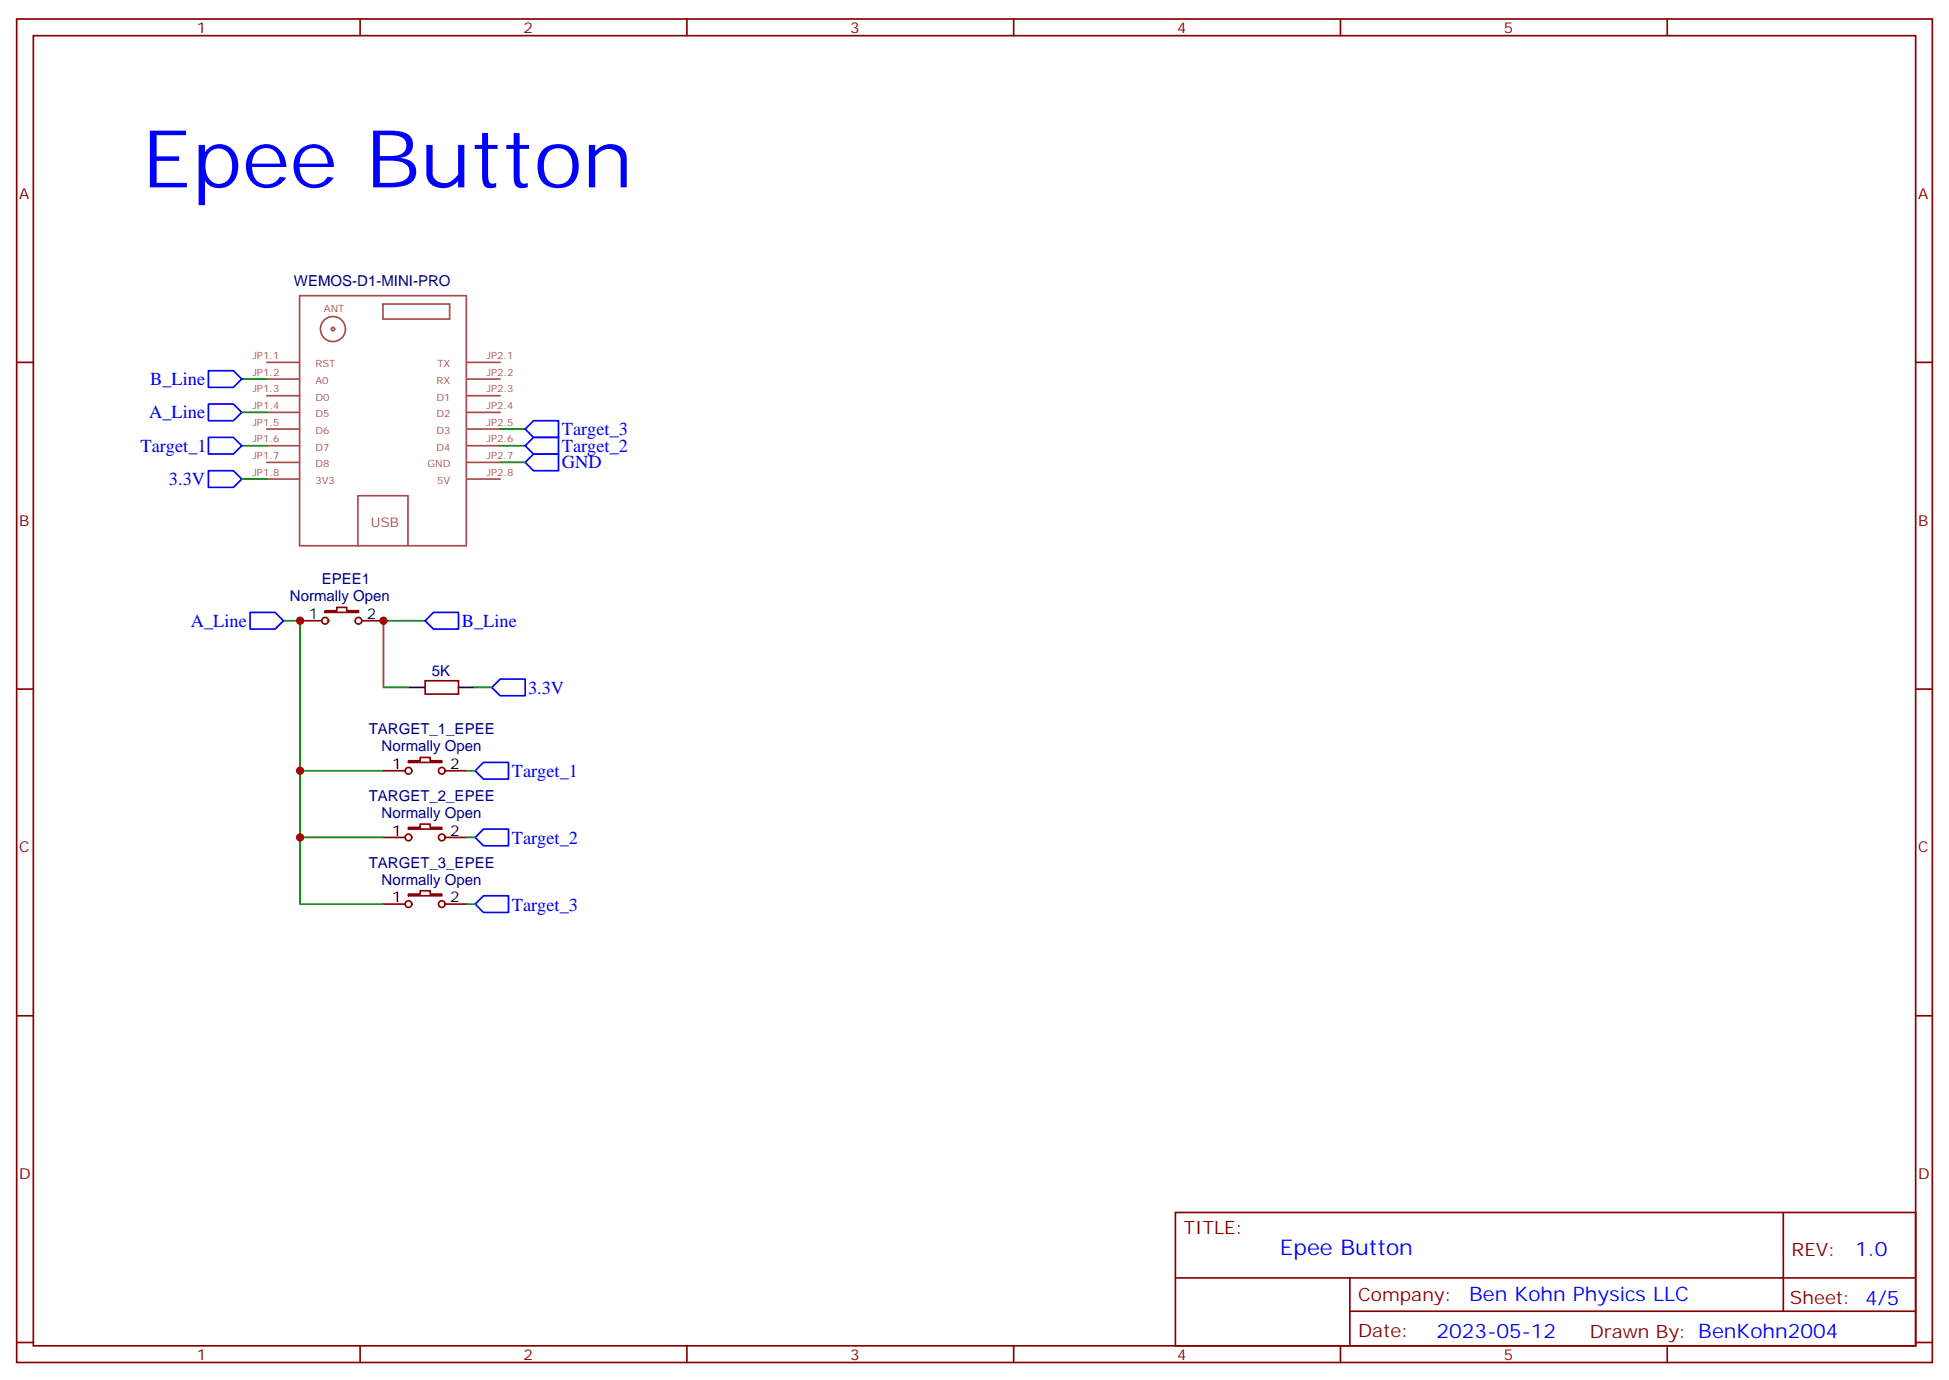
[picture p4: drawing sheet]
<svg xmlns="http://www.w3.org/2000/svg" width="412mm" height="292mm" viewBox="0 0 412 292" stroke-linecap="round" stroke-linejoin="round" font-family="sans-serif">
<g fill="none" stroke="#870000" stroke-width=".35">
<path d="M3.5 4h405.4v284.4h-405.4zM7.1 7.5h398.2v277.3h-398.2zM76.2 4v3.5M145.3 4v3.5M214.5 4v3.5M283.6 4v3.5M352.8 4v3.5M3.5 76.7h3.6M405.3 76.7h3.6M63.5 131.4h4.6M68.8 129.3h2.5v-.7h2.1v.7h2.4v.3h-7zM76.6 131.4h4.5"/>
<path d="M3.5 145.8h3.6M90 144.1h7v2.8h-7zM405.3 145.8h3.6M81.1 163.1h4.6M81.1 177.2h4.6M86.4 161h2.5v-.7h2.1v.7h2.5v.4h-7.1zM86.4 175.1h2.5v-.7h2.1v.7h2.5v.4h-7.1zM94.2 163.1h4.6M94.2 177.2h4.6M81.1 191.3h4.6M86.4 189.2h2.5v-.7h2.1v.7h2.5v.4h-7.1zM94.2 191.3h4.6"/>
<path d="M3.5 215h3.6M405.3 215h3.6M248.7 256.6h156.6v28.2h-156.6zM377.3 256.6v20.9M248.7 270.5h156.5M285.6 277.5h119.6M285.6 270.5v14.1M3.5 284.1h3.6M76.2 284.8v3.6M145.3 284.8v3.6M214.5 284.8v3.6M283.6 284.8v3.6"/>
<path d="M352.8 284.8v3.6M405.3 284.1h3.6"/>
<circle cx="68.8" cy="131.4" r=".71"/>
<circle cx="75.8" cy="131.4" r=".71"/>
<circle cx="86.4" cy="177.2" r=".71"/>
<circle cx="86.4" cy="163.1" r=".71"/>
<circle cx="93.5" cy="177.2" r=".71"/>
<circle cx="93.5" cy="163.1" r=".71"/>
<circle cx="86.4" cy="191.3" r=".71"/>
<circle cx="93.5" cy="191.3" r=".71"/>
</g>
<path d="M86.4 145.5h3.6M97 145.5h3.5" fill="none" stroke="#000" stroke-width=".35"/>
<g fill="none" stroke="#008700" stroke-width=".35">
<path d="M51.2 87.3h5.2M51.2 94.3h5.2M51.2 80.2h5.2M105.8 97.9h5.3M105.8 90.8h5.3M105.8 94.3h5.3M51.2 101.4h5.2M60 131.4h3.5v31.7h17.6M90 131.4h-8.9v14.1h5.3M100.5 145.5h3.6M63.5 163.1v14.1h17.6M63.5 177.2v14.1h17.6"/>
<path d="M98.8 163.1h1.7M98.8 177.2h1.7M98.8 191.3h1.7"/>
</g>
<g fill="none" stroke="#00f" stroke-width=".35">
<path d="M44.1 78.5h5.3l1.8 1.7-1.8 1.8h-5.3zM44.1 85.5h5.3l1.8 1.8-1.8 1.7h-5.3zM44.1 99.6h5.3l1.8 1.8-1.8 1.8h-5.3zM44.1 92.6h5.3l1.8 1.7-1.8 1.8h-5.3zM111.1 97.9l1.8-1.8h5.3v3.5h-5.3zM111.1 94.3l1.8-1.7h5.3v3.5h-5.3zM111.1 90.8l1.8-1.8h5.3v3.6h-5.3zM52.9 129.6h5.3l1.8 1.8-1.8 1.7h-5.3zM90 131.4l1.7-1.8h5.3v3.5h-5.3zM104.1 145.5l1.7-1.8h5.3v3.5h-5.3zM100.5 163.1l1.8-1.7h5.3v3.5h-5.3zM102.3 175.5h5.3v3.5h-5.3l-1.8-1.8z"/>
<path d="M100.5 191.3l1.8-1.7h5.3v3.5h-5.3z"/>
</g>
<g fill="none" stroke="#a64a4a" stroke-width=".35">
<path d="M56.4 76.7h7M63.4 62.6h35.3v52.9h-35.3zM70.8 69.6a.35 .35 0 0 0-.5-.3 .35 .35 0 0 0-.1 .6 .35 .35 0 0 0 .5-.1l.1-.2M73.1 69.6a2.65 2.65 0 0 0-3.8-2.3 2.65 2.65 0 0 0-.5 4.4 2.65 2.65 0 0 0 4.2-1.4l.1-.7M81 64.3h14.1v3.2h-14.1zM98.9 76.7h6.9M56.4 80.2h7M56.4 83.7h7M56.4 87.3h7M56.4 90.8h7M56.4 94.3h7M56.4 97.9h7"/>
<path d="M98.9 80.2h6.9M98.9 83.7h6.9M98.9 87.3h6.9M98.9 90.8h6.9M98.9 94.3h6.9M98.9 97.9h6.9M56.4 101.4h7M75.7 115.5v-10.6h10.6v10.6M98.9 101.4h6.9"/>
</g>
<g fill="#c00">
<circle cx="81.1" cy="131.4" r=".88"/>
<circle cx="63.5" cy="131.4" r=".88"/>
<circle cx="63.5" cy="163.1" r=".88"/>
<circle cx="63.5" cy="177.2" r=".88"/>
</g>
<text font-size="16.9" fill="#00f" x="30" y="39.7">Epee Button</text>
<text font-size="4.6" fill="#00f" x="270.8" y="265.6">Epee Button</text>
<g font-size="4.2" fill="#00f">
<text x="392.5" y="265.9">1.0</text>
<text x="310.9" y="275.4">Ben Kohn Physics LLC</text>
<text x="304" y="283.2">2023-05-12</text>
</g>
<g font-size="3.9" fill="#00f">
<text x="31.8" y="81.5">B_Line</text>
<text x="31.6" y="88.5">A_Line</text>
<text x="29.7" y="95.6">Target_1</text>
<text x="118.9" y="95.7">Target_2</text>
<text x="118.9" y="92.2">Target_3</text>
<text x="118.9" y="99.1">GND</text>
<text x="35.7" y="102.7">3.3V</text>
<text x="40.4" y="132.6">A_Line</text>
<text x="97.7" y="132.6">B_Line</text>
<text x="111.7" y="146.8">3.3V</text>
<text x="108.3" y="164.4">Target_1</text>
<text x="108.3" y="178.6">Target_2</text>
<text x="108.3" y="192.7">Target_3</text>
</g>
<g font-size="3.9" fill="#800">
<text x="250.5" y="261.2">TITLE:</text>
<text x="379.1" y="265.9">REV:</text>
<text x="287.4" y="275.4">Company:</text>
<text x="378.7" y="276">Sheet: 4/5</text>
<text x="287.4" y="283.1">Date:</text>
<text x="336.4" y="283.2">Drawn By: BenKohn2004</text>
</g>
<g font-size="3.2" fill="#800">
<text x="41.6" y="7">1</text>
<text x="110.8" y="7">2</text>
<text x="179.9" y="7">3</text>
<text x="249.1" y="7">4</text>
<text x="318.2" y="7">5</text>
<text x="4.1" y="42.1">A</text>
<text x="405.9" y="42.1">A</text>
<text x="4.1" y="111.3">B</text>
<text x="405.9" y="111.3">B</text>
<text x="4.1" y="180.4">C</text>
<text x="405.9" y="180.4">C</text>
<text x="4.1" y="249.6">D</text>
<text x="405.9" y="249.6">D</text>
<text x="41.6" y="287.8">1</text>
<text x="110.8" y="287.8">2</text>
<text x="179.9" y="287.8">3</text>
<text x="249.1" y="287.8">4</text>
<text x="318.2" y="287.8">5</text>
</g>
<g font-size="3.2" fill="#000080">
<text x="62.2" y="60.5">WEMOS-D1-MINI-PRO</text>
<text x="68.1" y="123.5">EPEE1</text>
<text x="61.3" y="127.2">Normally Open</text>
<text x="91.4" y="143">5K</text>
<text x="78" y="155.4">TARGET_1_EPEE</text>
<text x="80.7" y="159">Normally Open</text>
<text x="78" y="169.5">TARGET_2_EPEE</text>
<text x="80.7" y="173.1">Normally Open</text>
<text x="78" y="183.7">TARGET_3_EPEE</text>
<text x="80.7" y="187.2">Normally Open</text>
</g>
<g font-size="3.2">
<text x="65.4" y="131">1</text>
<text x="77.6" y="131">2</text>
<text x="83" y="162.8">1</text>
<text x="95.2" y="162.8">2</text>
<text x="83" y="176.9">1</text>
<text x="95.2" y="176.9">2</text>
<text x="83" y="191">1</text>
<text x="95.2" y="191">2</text>
</g>
<text font-size="2.8" fill="#a54b4b" x="78.5" y="111.6">USB</text>
<g font-size="2.1" fill="#a54b4b">
<text x="68.5" y="66.1">ANT</text>
<text x="53.4" y="76">JP1.1</text>
<text x="66.7" y="77.7">RST</text>
<text x="92.6" y="77.7">TX</text>
<text x="102.9" y="76">JP2.1</text>
<text x="53.4" y="79.5">JP1.2</text>
<text x="53.4" y="83.1">JP1.3</text>
<text x="66.7" y="81.3">A0</text>
<text x="92.4" y="81.3">RX</text>
<text x="102.9" y="79.5">JP2.2</text>
<text x="102.9" y="83.1">JP2.3</text>
<text x="53.4" y="86.6">JP1.4</text>
<text x="66.7" y="84.8">D0</text>
<text x="66.7" y="88.3">D5</text>
<text x="92.3" y="84.8">D1</text>
<text x="92.3" y="88.3">D2</text>
<text x="102.9" y="86.6">JP2.4</text>
<text x="53.4" y="90.1">JP1.5</text>
<text x="53.4" y="93.6">JP1.6</text>
<text x="66.7" y="91.8">D6</text>
<text x="66.7" y="95.4">D7</text>
<text x="92.3" y="91.8">D3</text>
<text x="92.3" y="95.4">D4</text>
<text x="102.9" y="90.1">JP2.5</text>
<text x="102.9" y="93.6">JP2.6</text>
<text x="53.4" y="97.2">JP1.7</text>
<text x="53.4" y="100.7">JP1.8</text>
<text x="66.7" y="98.9">D8</text>
<text x="90.5" y="98.9">GND</text>
<text x="102.9" y="97.2">JP2.7</text>
<text x="102.9" y="100.7">JP2.8</text>
<text x="66.7" y="102.4">3V3</text>
<text x="92.5" y="102.4">5V</text>
</g>
</svg>
